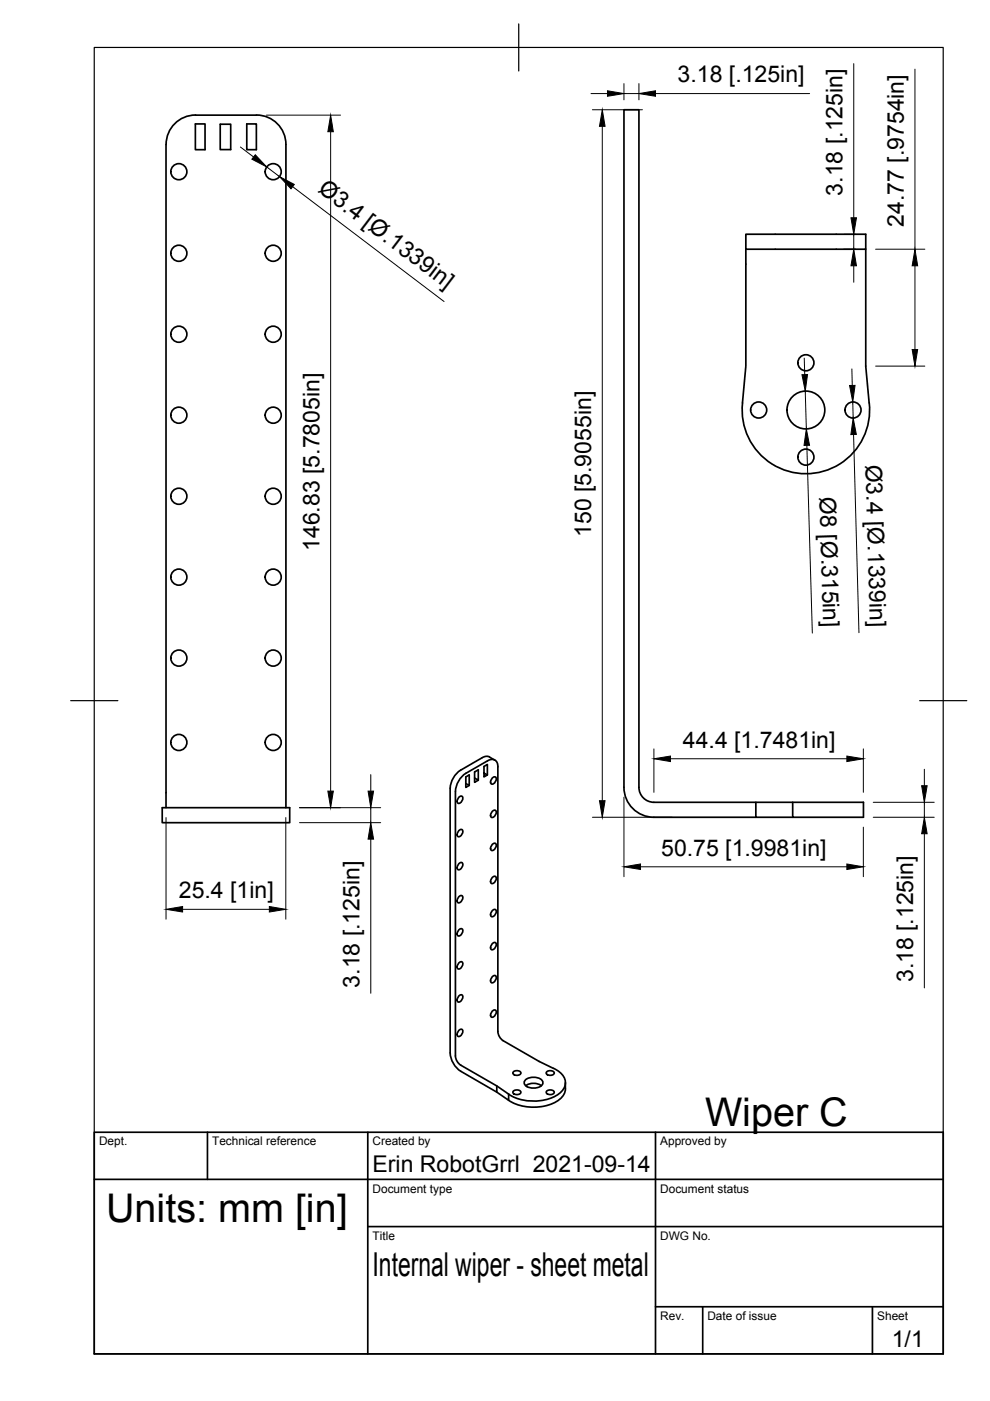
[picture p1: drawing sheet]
<svg xmlns="http://www.w3.org/2000/svg" width="210mm" height="297mm" viewBox="0 0 210 297" stroke-linecap="round" stroke-linejoin="round" font-family="sans-serif">
<!-- layer: Visible -->
<g fill="none" stroke="#000" stroke-width=".36">
<path d="M41.4 26.3h2.1v5.4h-2.1zM41.4 24.4h13M41.5 24.4a6.2 6.2 0 0 0-6.3 6.2v140.6M46.7 26.3h2.2v5.4h-2.2zM52.3 26.3h2.1v5.4h-2.1zM54.4 24.4a6.2 6.2 0 0 1 6.2 6.2v140.6M158.1 49.7h25.5v3.1h-25.5zM158.1 52.8v24.8l-.7 7.8a13.5 13.5 0 0 0 13.5 15 13.5 13.5 0 0 0 13.4-15l-.7-7.8v-24.8M34.4 171.2h27v3.2h-27zM97.3 176.1l.7-.2a.99 .99 0 0 1-.9 1.5 .86 .86 0 0 1 .2-1.3zM97.3 169.1l.7-.3a.99 .99 0 0 1-.9 1.5 .86 .86 0 0 1 .2-1.2zM98.8 166.1l.7 .4v-2.2l-.7 .4v2.2l.7-.4"/>
<path d="M98.8 163.9a4.9 4.9 0 0 0-2.2 3.9v56.1a2.52 2.52 0 0 0 1.1 1.9l7.6 4.4 2.5 1.8v1.3l-2.5-1.8v-1.3M100.6 165l.8 .4v-2.2l-.8 .5v2.2l.8-.5M102.2 160.7l-4.5 2.6a4.9 4.9 0 0 0-2.2 3.8l-.1 56.1a5 5 0 0 0 2.3 3.9l7.6 4.4M102.2 160.6a1.55 1.55 0 0 1 1.6-.1l1.1 .7M102.6 163.9l.7 .4-.7 .4v-2.2l.7-.4v2.2M104.4 165l.6-.3a.99 .99 0 0 1-.8 1.5 .86 .86 0 0 1 .2-1.2zM104.4 172l.6-.2a.99 .99 0 0 1-.8 1.5 .86 .86 0 0 1 .2-1.3zM104.4 179l.6-.2a.99 .99 0 0 1-.8 1.5 .86 .86 0 0 1 .2-1.3zM105.6 162.6v56.1M105.6 162.6a1.33 1.33 0 0 0-.7-1.5 1.33 1.33 0 0 0-1.5 .2l-4.6 2.7M160.3 170.1v3.2h7.8M168.1 170.1v3.2h15v-3.2h-44.4a3.2 3.2 0 0 1-3.2-3.2v-143.6h-3.2v143.6a6.4 6.4 0 0 0 6.4 6.4h21.6"/>
<path d="M97.3 190.1l.7-.2a.99 .99 0 0 1-.9 1.5 .86 .86 0 0 1 .2-1.3zM97.3 197.2l.7-.3a.99 .99 0 0 1-.9 1.5 .86 .86 0 0 1 .2-1.2zM97.3 183.1l.7-.2a.99 .99 0 0 1-.9 1.5 .86 .86 0 0 1 .2-1.3zM104.4 193.1l.6-.3a.99 .99 0 0 1-.8 1.5 .86 .86 0 0 1 .2-1.2zM104.4 186l.6-.2a.99 .99 0 0 1-.8 1.5 .86 .86 0 0 1 .2-1.3zM97.3 204.2l.7-.3a.99 .99 0 0 1-.9 1.5 .86 .86 0 0 1 .2-1.2zM97.3 218.5l.7-.3a.99 .99 0 0 1-.9 1.5 .86 .86 0 0 1 .2-1.2zM97.3 211.2l.7-.3a.99 .99 0 0 1-.9 1.5 .86 .86 0 0 1 .2-1.2zM104.4 207.1l.6-.2a.99 .99 0 0 1-.8 1.4 .86 .86 0 0 1 .2-1.2zM104.4 214.4l.6-.2a.99 .99 0 0 1-.8 1.4 .86 .86 0 0 1 .2-1.2zM104.4 200.1l.6-.2a.99 .99 0 0 1-.8 1.4 .86 .86 0 0 1 .2-1.2zM105.6 218.7a2.49 2.49 0 0 0 1.1 2l7.6 4.4 3 1.4"/>
<path d="M108.8 231.4l.8-.3a.62 .62 0 0 1 .8 .7l-.8 .3a.62 .62 0 0 1-.8-.7zM108.8 227.3l.8-.3a.62 .62 0 0 1 .8 .7l-.8 .3a.62 .62 0 0 1-.8-.7zM111.3 229a2.63 2.63 0 0 1 3.8 .4 1.63 1.63 0 0 1-2 1.3 1.63 1.63 0 0 1-2-1.3zM111.5 230.2a2.96 2.96 0 0 1 3.3 0M115.9 231.4l.8-.3a.62 .62 0 0 1 .8 .7l-.8 .3a.62 .62 0 0 1-.8-.7zM115.9 227.3l.8-.3a.62 .62 0 0 1 .8 .7l-.8 .3a.62 .62 0 0 1-.8-.7zM117.3 226.5a3.6 3.6 0 0 1 2.6 3.4 5 5 0 0 1-4.3 3.3 10.2 10.2 0 0 1-7.8-1.2M119.9 229.6v1.3M119.9 230.8a3.8 3.8 0 0 1-2.7 3.2 10.5 10.5 0 0 1-9.4-.7"/>
<circle cx="37.9" cy="36.4" r="1.7"/>
<circle cx="57.9" cy="36.4" r="1.7"/>
<circle cx="37.9" cy="53.7" r="1.7"/>
<circle cx="57.9" cy="53.7" r="1.7"/>
<circle cx="37.9" cy="70.9" r="1.7"/>
<circle cx="57.9" cy="70.9" r="1.7"/>
<circle cx="170.9" cy="76.9" r="1.7"/>
<circle cx="37.9" cy="88" r="1.7"/>
<circle cx="57.9" cy="88" r="1.7"/>
<circle cx="160.9" cy="86.9" r="1.7"/>
<circle cx="170.9" cy="96.9" r="1.7"/>
<circle cx="170.9" cy="86.9" r="4"/>
<circle cx="180.9" cy="86.9" r="1.7"/>
<circle cx="37.9" cy="105.2" r="1.7"/>
<circle cx="57.9" cy="105.2" r="1.7"/>
<circle cx="37.9" cy="122.4" r="1.7"/>
<circle cx="37.9" cy="139.5" r="1.7"/>
<circle cx="57.9" cy="122.4" r="1.7"/>
<circle cx="57.9" cy="139.5" r="1.7"/>
<circle cx="37.9" cy="157.4" r="1.7"/>
<circle cx="57.9" cy="157.4" r="1.7"/>
</g>
<!-- layer: TitleBlock -->
<path d="M20 240.1h180v46.9h-180zM20 250h180M44 240.1v9.9M78 240.1v46.9M139 240.1v46.9M78 260.1h122M139 277.1h61M149 277.1v9.9M185 277.1v9.9" fill="none" stroke="#000" stroke-width=".36"/>
<!-- layer: Dimensions -->
<g fill="none" stroke="#000" stroke-width=".21">
<path d="M125.3 19.8h3.5M132.3 17.7v3.5M132.3 19.8h3.2M135.5 17.7v3.5M139 19.8h32.7M181 13.5v32.7M194 14.7v38.1M51 31.2l2.8 2.1M56.5 24.4h15.7M56.6 35.4l2.7 2.1M62 39.6l32.1 24.3M70.1 27.9v139.8"/>
<path d="M125.6 23.3h10.6M127.7 26.8v143M178.9 52.8h2.5M178.9 49.7h2.5M181 49.7v3.1M181 56.4v3.4M185.7 52.8h10.4M194 56.4v17.7M170.5 75.9l.1 3.5M180.6 78.2l.1 3.5M185.7 77.6h10.4M170.7 82.9l.3 8"/>
<path d="M171.1 94.4l1.1 39.8M180.8 85.2l.1 3.4M181 92.1l1.1 42M138.6 158.8v9.2M183 158.8v9.2M35.2 173.3v21.6M60.6 173.3v21.6M63.5 171.2h17.2M63.5 174.4h17.2M78.6 164.2v3.5M78.6 171.2v3.2M78.6 177.9v32.7"/>
<path d="M125.6 173.3h17M132.3 169v16.9M142.2 160.9h37.4M183 175.4v10.5M185.1 173.3h13M185.1 170.1h13M196 163.1v3.5M196 170.1v3.2M196 176.8v32.7M38.7 192.8h18.4M135.8 183.8h43.8"/>
</g>
<g fill="#000" stroke="#000" stroke-width=".21">
<path d="M128.8 19.2l3.5 .6-3.5 .6zM135.5 19.8l3.5-.6v1.2zM54.1 32.8l2.5 2.6-3.2-1.7zM59.3 37.5l3.1 1.6-.7 .9zM70.1 24.4l.6 3.5h-1.2zM127.7 23.3l.6 3.5h-1.2zM181 52.8l.6 3.6h-1.2zM180.4 46.2h1.2l-.6 3.5zM194 52.8l.6 3.6h-1.2zM170 79.4h1.2l-.5 3.5zM193.4 74.1h1.2l-.6 3.5zM171 90.9l.6 3.5h-1.1z"/>
<path d="M180.1 81.7h1.2l-.5 3.5zM180.9 88.6l.7 3.5h-1.2zM69.5 167.7h1.2l-.6 3.5zM78 167.7h1.2l-.6 3.5zM78.6 174.4l.6 3.5h-1.2zM127.1 169.8h1.2l-.6 3.5zM138.6 160.9l3.6-.6v1.2zM179.6 160.3l3.4 .6-3.4 .6zM195.4 166.6h1.2l-.6 3.5zM196 173.3l.6 3.5h-1.2zM35.2 192.8l3.5-.6v1.2zM57.1 192.2l3.5 .6-3.5 .6z"/>
<path d="M132.3 183.8l3.5-.6v1.1zM179.6 183.2l3.4 .6-3.4 .5z"/>
</g>
<!-- layer: Border -->
<path d="M20 10.1h180v276.9h-180zM110 5.1v10M15 148.6h10M195 148.6h10" fill="none" stroke="#000" stroke-width=".25"/>
<g font-size="8.4">
<text x="149.5" y="238.7">Wiper C</text>
<text x="22.5" y="259.1">Units: mm [in]</text>
</g>
<text font-size="7" x="79" y="270.6">Internal wiper - sheet metal</text>
<g font-size="4.9">
<text x="143.7" y="17.5">3.18 [.125in]</text>
<text x="67.2" y="40.5" transform="rotate(37 67.2 40.5)">Ø3.4 [Ø.1339in]</text>
<text x="178.6" y="41.5" transform="rotate(-90 178.6 41.5)">3.18 [.125in]</text>
<text x="191.6" y="48.1" transform="rotate(-90 191.6 48.1)">24.77 [.9754in]</text>
<text x="183.5" y="98.5" transform="rotate(88 183.5 98.5)">Ø3.4 [Ø.1339in]</text>
<text x="173.8" y="105.4" transform="rotate(88 173.8 105.4)">Ø8 [Ø.315in]</text>
<text x="125.3" y="113.9" transform="rotate(-90 125.3 113.9)">150 [5.9055in]</text>
<text x="67.7" y="116.8" transform="rotate(-90 67.7 116.8)">146.83 [5.7805in]</text>
<text x="144.8" y="158.5">44.4 [1.7481in]</text>
<text x="140.2" y="181.4">50.75 [1.9981in]</text>
<text x="37.9" y="190.4">25.4 [1in]</text>
<text x="76.2" y="209.4" transform="rotate(-90 76.2 209.4)">3.18 [.125in]</text>
<text x="193.6" y="208.3" transform="rotate(-90 193.6 208.3)">3.18 [.125in]</text>
<text x="79" y="248.5">Erin RobotGrrl 2021-09-14</text>
<text x="189.1" y="285.7">1/1</text>
</g>
<g font-size="2.5">
<text x="21" y="242.9">Dept.</text>
<text x="45" y="242.9">Technical reference</text>
<text x="79" y="242.9">Created by</text>
<text x="140" y="242.9">Approved by</text>
<text x="79" y="252.8">Document type</text>
<text x="140" y="252.8">Document status</text>
<text x="79" y="262.9">Title</text>
<text x="140" y="262.9">DWG No.</text>
<text x="140" y="279.9">Rev.</text>
<text x="150" y="279.9">Date of issue</text>
<text x="186" y="279.9">Sheet</text>
</g>
</svg>
